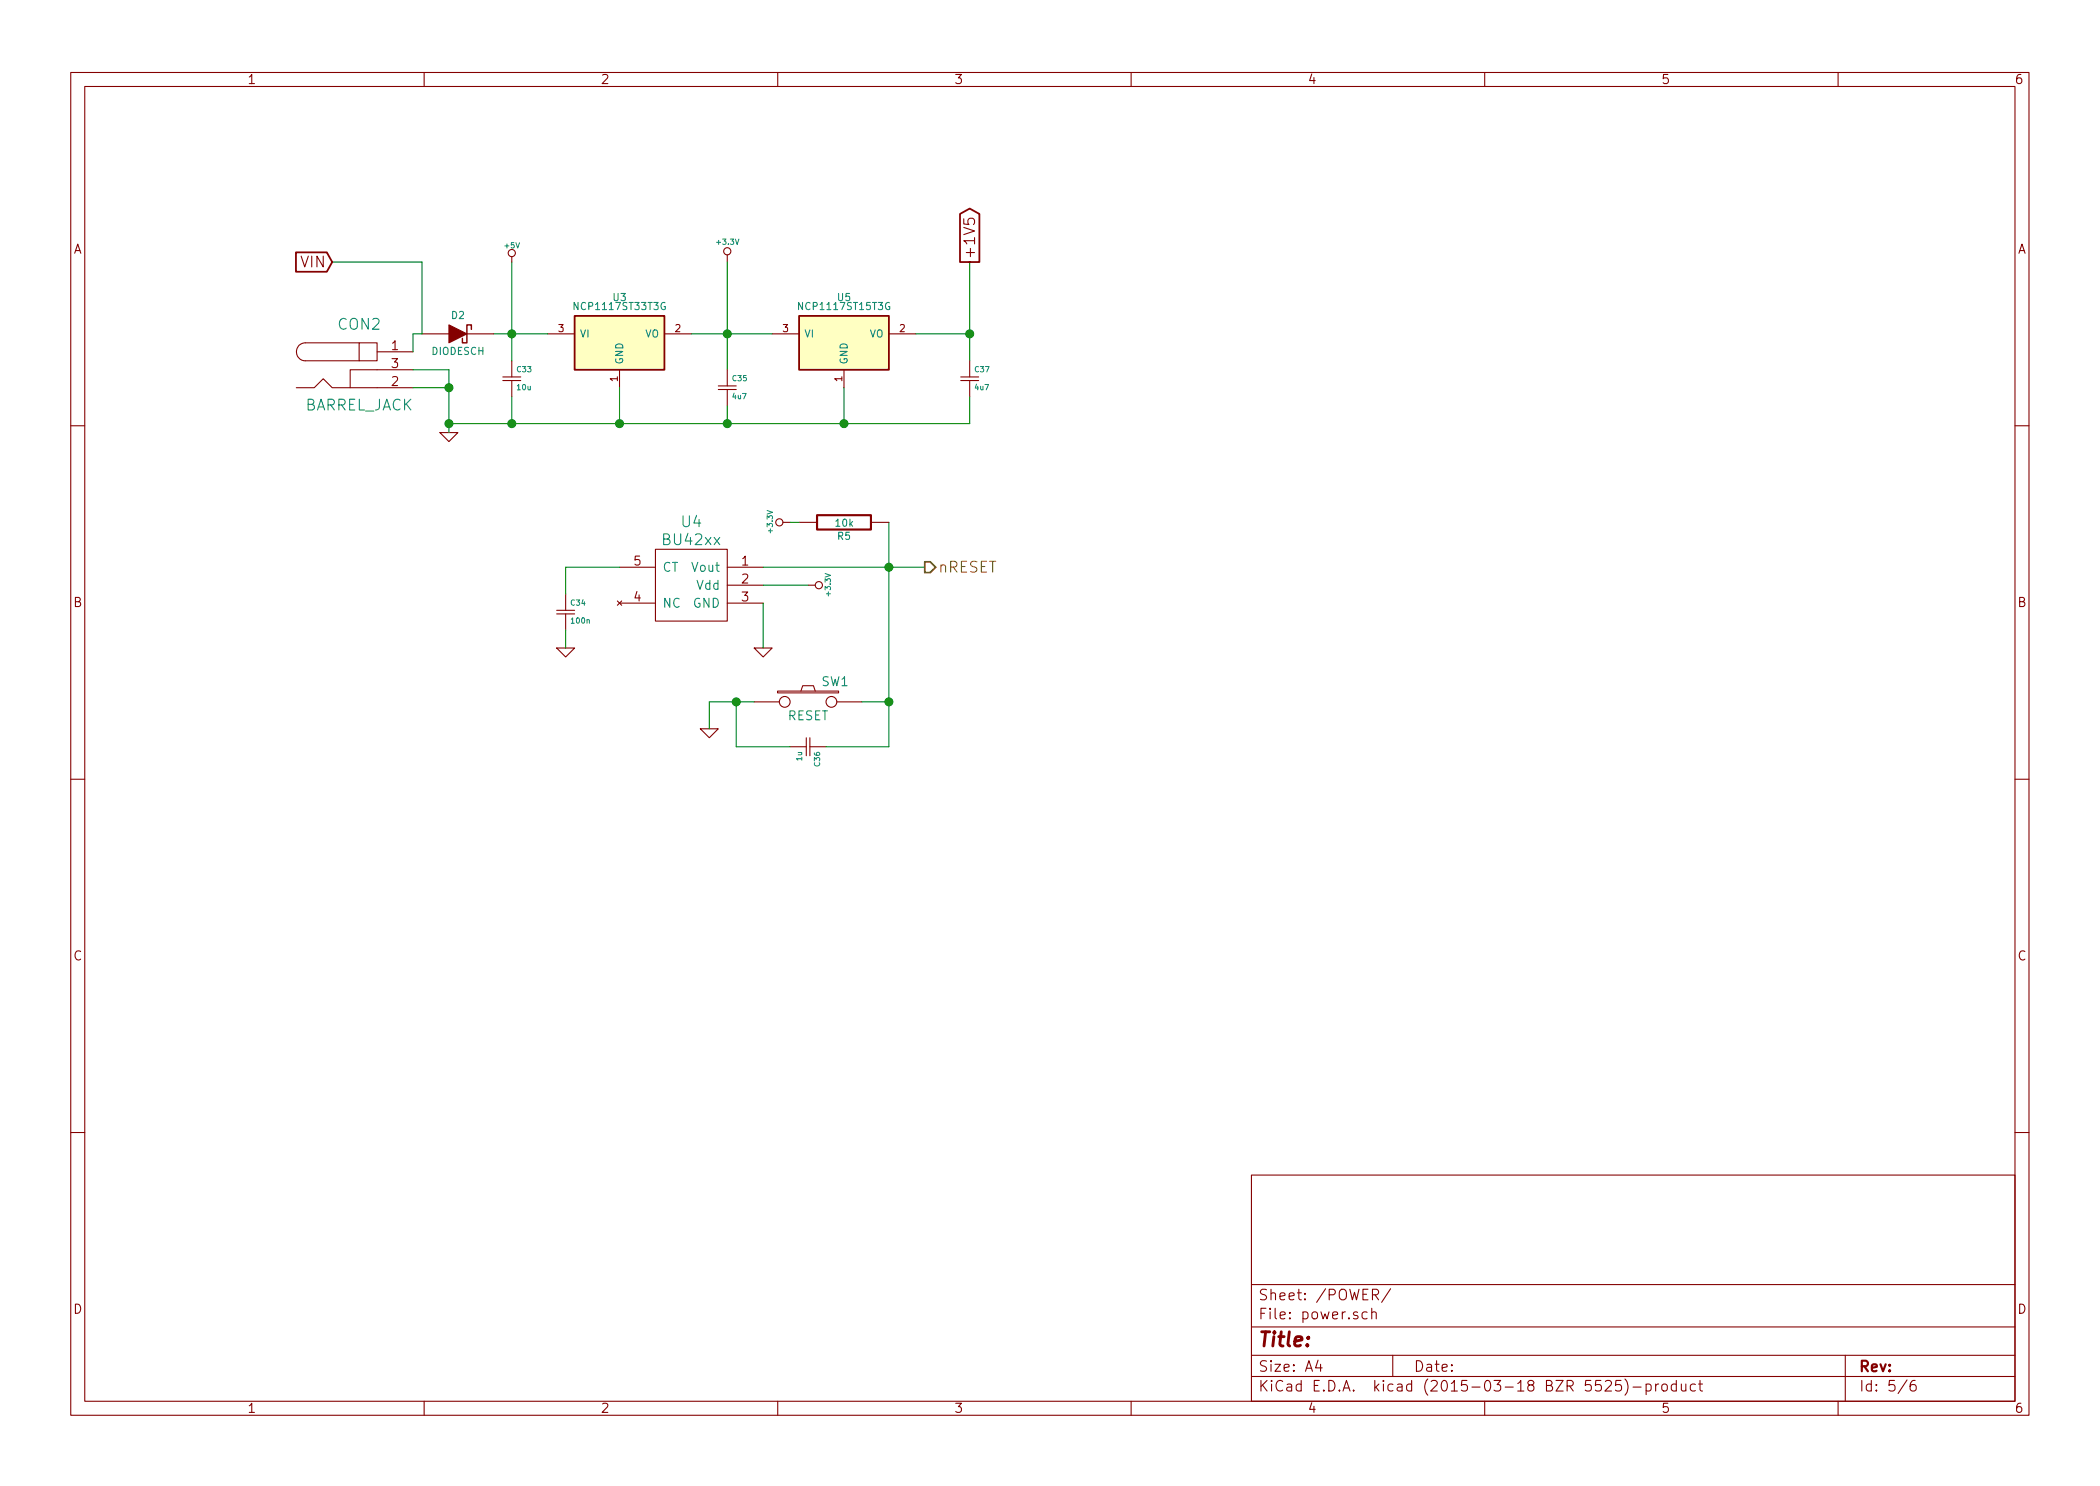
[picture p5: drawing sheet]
EESchema Schematic File Version 2
LIBS:BoardA3P
EELAYER 25 0
EELAYER END
$Descr A4 11693 8268
encoding utf-8
Sheet 5 6
Title ""
Date ""
Rev ""
Comp ""
Comment1 ""
Comment2 ""
Comment3 ""
Comment4 ""
$EndDescr
$Comp
L BARREL_JACK CON2
U 1 1
P 2000 2050
F 0 "CON2" H 2000 2300 60  0000 C CNN
F 1 "BARREL_JACK" H 2000 1850 60  0000 C CNN
F 2 "Connect:BARREL_JACK" H 2000 2050 60  0001 C CNN
F 3 "" H 2000 2050 60  0000 C CNN
	1    2000 2050
	1    0    0    -1  
$EndComp
$Comp
L GND #PWR027
U 1 1
P 2500 2400
F 0 "#PWR027" H 2500 2400 30  0001 C CNN
F 1 "GND" H 2500 2330 30  0001 C CNN
F 2 "" H 2500 2400 60  0000 C CNN
F 3 "" H 2500 2400 60  0000 C CNN
	1    2500 2400
	1    0    0    -1  
$EndComp
Wire Wire Line
	2300 2050 2500 2050
Wire Wire Line
	2500 2050 2500 2400
Wire Wire Line
	2300 2150 2500 2150
Connection ~ 2500 2150
$Comp
L NCP1117ST15T3G U5
U 1 1
P 4700 1900
F 0 "U5" H 4700 2150 40  0000 C CNN
F 1 "NCP1117ST15T3G" H 4700 2100 40  0000 C CNN
F 2 "SMD_Packages:DPAK2" H 4700 1900 60  0001 C CNN
F 3 "" H 4700 1900 60  0000 C CNN
	1    4700 1900
	1    0    0    -1  
$EndComp
$Comp
L NCP1117ST33T3G U3
U 1 1
P 3450 1900
F 0 "U3" H 3450 2150 40  0000 C CNN
F 1 "NCP1117ST33T3G" H 3450 2100 40  0000 C CNN
F 2 "SMD_Packages:DPAK2" H 3450 1900 60  0001 C CNN
F 3 "" H 3450 1900 60  0000 C CNN
	1    3450 1900
	1    0    0    -1  
$EndComp
Wire Wire Line
	5400 2350 2500 2350
Wire Wire Line
	4700 2350 4700 2150
Connection ~ 2500 2350
Wire Wire Line
	3450 2150 3450 2350
Connection ~ 3450 2350
Wire Wire Line
	3850 1850 4300 1850
Wire Wire Line
	5100 1850 5400 1850
Wire Wire Line
	5400 1450 5400 2000
Text GLabel 5400 1450 1    60   Output ~ 0
+1V5
$Comp
L +3.3V #PWR028
U 1 1
P 4050 1450
F 0 "#PWR028" H 4050 1410 30  0001 C CNN
F 1 "+3.3V" H 4050 1560 30  0000 C CNN
F 2 "" H 4050 1450 60  0000 C CNN
F 3 "" H 4050 1450 60  0000 C CNN
	1    4050 1450
	1    0    0    -1  
$EndComp
Wire Wire Line
	4050 1450 4050 2050
Connection ~ 4050 1850
$Comp
L Csmall C35
U 1 1
P 4050 2150
F 0 "C35" H 4075 2200 30  0000 L CNN
F 1 "4u7" H 4075 2100 30  0000 L CNN
F 2 "Capacitors_SMD:c_1206" H 4050 2150 60  0001 C CNN
F 3 "" H 4050 2150 60  0000 C CNN
	1    4050 2150
	1    0    0    -1  
$EndComp
Wire Wire Line
	4050 2250 4050 2350
Connection ~ 4050 2350
$Comp
L Csmall C37
U 1 1
P 5400 2100
F 0 "C37" H 5425 2150 30  0000 L CNN
F 1 "4u7" H 5425 2050 30  0000 L CNN
F 2 "Capacitors_SMD:c_1206" H 5400 2100 60  0001 C CNN
F 3 "" H 5400 2100 60  0000 C CNN
	1    5400 2100
	1    0    0    -1  
$EndComp
Wire Wire Line
	5400 2200 5400 2350
Connection ~ 5400 1850
Connection ~ 4700 2350
$Comp
L Csmall C33
U 1 1
P 2850 2100
F 0 "C33" H 2875 2150 30  0000 L CNN
F 1 "10u" H 2875 2050 30  0000 L CNN
F 2 "Capacitors_SMD:c_1206" H 2850 2100 60  0001 C CNN
F 3 "" H 2850 2100 60  0000 C CNN
	1    2850 2100
	1    0    0    -1  
$EndComp
Wire Wire Line
	2850 1450 2850 2000
Connection ~ 2850 1850
Wire Wire Line
	2850 2200 2850 2350
Connection ~ 2850 2350
$Comp
L BU42xx U4
U 1 1
P 3850 3250
F 0 "U4" H 3850 3600 60  0000 C CNN
F 1 "BU42xx" H 3850 3500 60  0000 C CNN
F 2 "local:SSOP-5" H 3850 3250 60  0001 C CNN
F 3 "" H 3850 3250 60  0000 C CNN
	1    3850 3250
	-1   0    0    -1  
$EndComp
$Comp
L GND #PWR029
U 1 1
P 4250 3600
F 0 "#PWR029" H 4250 3600 30  0001 C CNN
F 1 "GND" H 4250 3530 30  0001 C CNN
F 2 "" H 4250 3600 60  0000 C CNN
F 3 "" H 4250 3600 60  0000 C CNN
	1    4250 3600
	1    0    0    -1  
$EndComp
Wire Wire Line
	4250 3350 4250 3600
$Comp
L +3.3V #PWR030
U 1 1
P 4500 3250
F 0 "#PWR030" H 4500 3210 30  0001 C CNN
F 1 "+3.3V" H 4500 3360 30  0000 C CNN
F 2 "" H 4500 3250 60  0000 C CNN
F 3 "" H 4500 3250 60  0000 C CNN
	1    4500 3250
	0    1    1    0   
$EndComp
Wire Wire Line
	4500 3250 4250 3250
$Comp
L Csmall C34
U 1 1
P 3150 3400
F 0 "C34" H 3175 3450 30  0000 L CNN
F 1 "100n" H 3175 3350 30  0000 L CNN
F 2 "Capacitors_SMD:c_0805" H 3150 3400 60  0001 C CNN
F 3 "" H 3150 3400 60  0000 C CNN
	1    3150 3400
	1    0    0    -1  
$EndComp
$Comp
L GND #PWR031
U 1 1
P 3150 3600
F 0 "#PWR031" H 3150 3600 30  0001 C CNN
F 1 "GND" H 3150 3530 30  0001 C CNN
F 2 "" H 3150 3600 60  0000 C CNN
F 3 "" H 3150 3600 60  0000 C CNN
	1    3150 3600
	1    0    0    -1  
$EndComp
Wire Wire Line
	3150 3500 3150 3600
Wire Wire Line
	3150 3300 3150 3150
Wire Wire Line
	3150 3150 3450 3150
Wire Wire Line
	4250 3150 5150 3150
$Comp
L SW_PUSH SW1
U 1 1
P 4500 3900
F 0 "SW1" H 4650 4010 50  0000 C CNN
F 1 "RESET" H 4500 3820 50  0000 C CNN
F 2 "switchs:smd_push" H 4500 3900 60  0001 C CNN
F 3 "" H 4500 3900 60  0000 C CNN
	1    4500 3900
	1    0    0    -1  
$EndComp
$Comp
L GND #PWR032
U 1 1
P 3950 4050
F 0 "#PWR032" H 3950 4050 30  0001 C CNN
F 1 "GND" H 3950 3980 30  0001 C CNN
F 2 "" H 3950 4050 60  0000 C CNN
F 3 "" H 3950 4050 60  0000 C CNN
	1    3950 4050
	1    0    0    -1  
$EndComp
Wire Wire Line
	3950 4050 3950 3900
Wire Wire Line
	3950 3900 4200 3900
Wire Wire Line
	4950 3900 4800 3900
Wire Wire Line
	4950 2900 4950 4150
Connection ~ 4950 3150
$Comp
L +3.3V #PWR033
U 1 1
P 4400 2900
F 0 "#PWR033" H 4400 2860 30  0001 C CNN
F 1 "+3.3V" H 4400 3010 30  0000 C CNN
F 2 "" H 4400 2900 60  0000 C CNN
F 3 "" H 4400 2900 60  0000 C CNN
	1    4400 2900
	0    -1   -1   0   
$EndComp
$Comp
L R R5
U 1 1
P 4700 2900
F 0 "R5" V 4780 2900 40  0000 C CNN
F 1 "10k" V 4707 2901 40  0000 C CNN
F 2 "Resistors_SMD:Resistor_SMD0805_ReflowWave" V 4630 2900 30  0001 C CNN
F 3 "" H 4700 2900 30  0000 C CNN
	1    4700 2900
	0    1    1    0   
$EndComp
Wire Wire Line
	4400 2900 4450 2900
Text HLabel 5150 3150 2    60   Output ~ 0
nRESET
$Comp
L Csmall C36
U 1 1
P 4500 4150
F 0 "C36" H 4525 4200 30  0000 L CNN
F 1 "1u" H 4525 4100 30  0000 L CNN
F 2 "Capacitors_SMD:c_0805" H 4500 4150 60  0001 C CNN
F 3 "" H 4500 4150 60  0000 C CNN
	1    4500 4150
	0    1    1    0   
$EndComp
Wire Wire Line
	4950 4150 4600 4150
Connection ~ 4950 3900
Wire Wire Line
	4400 4150 4100 4150
Wire Wire Line
	4100 4150 4100 3900
Connection ~ 4100 3900
$Comp
L +5V #PWR034
U 1 1
P 2850 1450
F 0 "#PWR034" H 2850 1540 20  0001 C CNN
F 1 "+5V" H 2850 1540 30  0000 C CNN
F 2 "" H 2850 1450 60  0000 C CNN
F 3 "" H 2850 1450 60  0000 C CNN
	1    2850 1450
	1    0    0    -1  
$EndComp
Wire Wire Line
	2750 1850 3050 1850
$Comp
L DIODESCH D2
U 1 1
P 2550 1850
F 0 "D2" H 2550 1950 40  0000 C CNN
F 1 "DIODESCH" H 2550 1750 40  0000 C CNN
F 2 "Diodes_SMD:Diode-SMA_Standard" H 2550 1850 60  0001 C CNN
F 3 "" H 2550 1850 60  0000 C CNN
	1    2550 1850
	1    0    0    -1  
$EndComp
Wire Wire Line
	2300 1950 2300 1850
Wire Wire Line
	2300 1850 2350 1850
Wire Wire Line
	2350 1850 2350 1450
Wire Wire Line
	2350 1450 1850 1450
Text GLabel 1850 1450 0    60   Input ~ 0
VIN
$EndSCHEMATC
